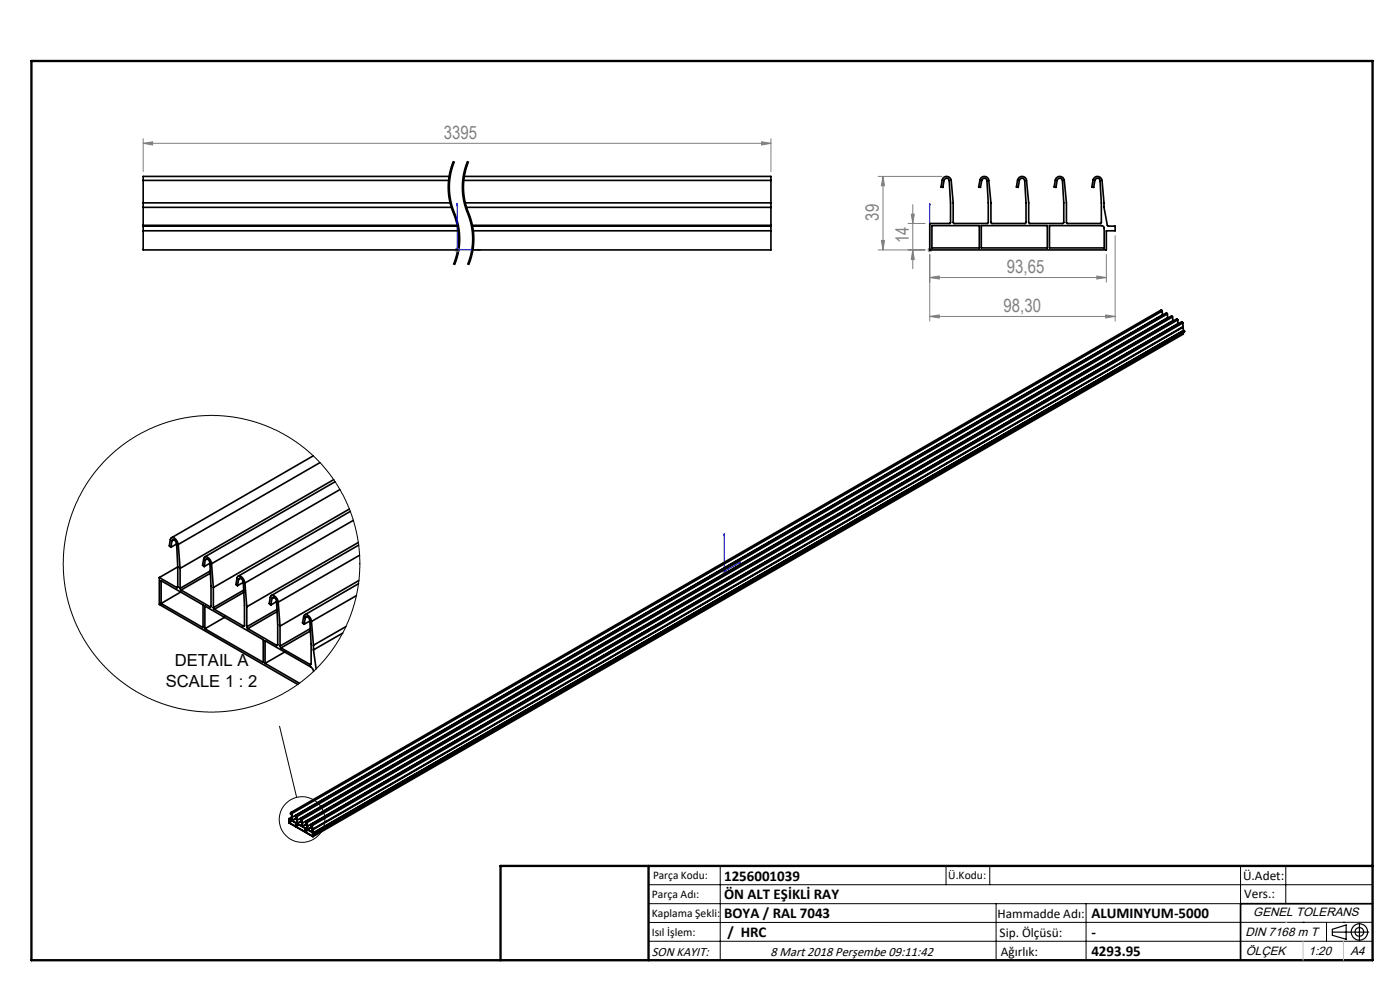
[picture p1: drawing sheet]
<svg xmlns="http://www.w3.org/2000/svg" width="297mm" height="210mm" viewBox="0 0 297 210" stroke-linecap="round" stroke-linejoin="round" font-family="sans-serif">
<path d="M96.3 34.2a14.3 14.3 0 0 0 0 11M99.3 34.2a14.3 14.3 0 0 0 0 11M96.3 45.2a14.3 14.3 0 0 1 0 11M99.3 45.2a14.3 14.3 0 0 1 0 11" fill="none" stroke="#000" stroke-width=".21" stroke-dasharray="6.3 1.3 1.3 1.3" stroke-dashoffset="2.6" stroke-linecap="butt"/>
<g fill="none" stroke="#000" stroke-width=".21">
<path d="M95.3 36.7l-.3 2.7 .1 2.2M95.8 35.2l-.5 1.5M95.8 36.3a14.1 14.1 0 0 0-.2 5.8M95.9 34.7l-.1 .5M96.1 34.2l-.2 .5M96.3 34.2a15 15 0 0 0 .5 12.3 14.2 14.2 0 0 1-.5 9.7M96.5 34.3l-.7 2M98.8 36.3a14.1 14.1 0 0 0-.2 5.8M98.9 34.7l-.6 2-.2 1.6v3.3M99.1 35.3l-.3 1M99.1 34.2l-.2 .5M99.3 34.2a15 15 0 0 0 .5 12.3 14.2 14.2 0 0 1-.5 9.7"/>
<path d="M99.5 34.3l-.4 1M95.1 41.6l.2 1.1M95.3 42.7l.3 1M95.6 42.1l.8 2.8M95.6 43.7l.2 .5M95.8 44.3a15.1 15.1 0 0 1 1.3 8.2M96.3 55.6l-.2 .5M96.4 44.9l.1 .2zM96.5 45.1l.8 2.6 .3 2.7M97 54.7l-.5 1.5M97.1 52.5l-.8 3.1M97.4 53.1l-.4 1.6"/>
<path d="M97.6 50.4l-.2 2.7M98.1 41.6l.5 2.1M98.6 42.1l.5 2M98.6 43.7a16.3 16.3 0 0 1 1.5 8.8M99.1 44.1l1 3.1 .5 3.2M99.3 55.6l-.2 .5M100 54.7l-.5 1.5M100.1 52.5l-.8 3.1M100.4 53.1l-.4 1.6M100.6 50.4l-.2 2.7M59.3 154l3.6 15.1M137.6 187.7h153.6"/>
<path d="M137.6 191.7h153.6M137.6 199.7h153.6M152.8 183.7v20M200.7 183.7v4M210 183.7v4M211.3 191.7v12M230.4 191.7v12M263.2 183.7v20M272.8 183.7v8M276.4 195.6h.1M281.4 195.6v4.1M285 195.6h.1"/>
<path d="M291.2 195.6l-153.6 .1"/>
<circle cx="64.1" cy="173.8" r="4.8"/>
</g>
<g fill="none" stroke="#000" stroke-width=".25">
<path d="M282.6 197.7h7.8M282.6 197.1l3-.9v3l-3-.8zM288.4 195.8v3.8M106.2 203.7h185"/>
<circle cx="288.4" cy="197.7" r="1.74"/>
<circle cx="288.4" cy="197.7" r=".93"/>
</g>
<path d="M97 43.1l.1 .5h-.3zM97 43.1v9.9h4.9M101.4 52.9l.5 .1-.5 .2zM197.2 52.9v.3zM197.2 43.1v.5v-.5M197.2 53h.1M197.2 43.1v9.9M153.6 113.2l.1 .4h-.2zM153.6 113.2v8l3.5-2M156.8 119.3l.3-.1-.3 .3z" fill="none" stroke="#00f" stroke-width=".21"/>
<g fill="none" stroke="#808080" stroke-width=".21">
<path d="M30.4 30.4l2-.3v.7zM30.4 29.4v7M30.4 30.4h133.1M161.6 30.1l1.9 .3-1.9 .4zM163.5 29.4v7M186.3 37.4h13.5M187.3 37.4v15.6M187.3 37.4l.3 2h-.6zM96.5 53h1M96.6 52.7l.7 .7M97 52.5v1M97.3 52.7l-.7 .7"/>
<path d="M186.3 53h10M187 51h.6l-.3 2zM192.7 47.4h3.6M193.3 45.4h.7l-.4 2zM193.6 43.4v13.6M193.6 53l.4 2h-.7zM196.7 53h1M196.9 52.7l.7 .7M197.2 58.9l2-.3v.6zM197.2 52.5v1M197.2 54v14.1M197.2 58.9h37.5"/>
<path d="M197.6 52.7l-.7 .7M232.7 58.6l2 .3-2 .3zM234.7 54v5.9M236.6 50v18.1M197.2 67.1l2-.3v.6zM197.2 67.1h39.4M234.6 66.8l2 .3-2 .3zM153.1 121.2h1M153.3 120.9l.7 .7M153.6 120.7v1M154 120.9l-.7 .7"/>
</g>
<path d="M291.2 191.7h-28v12" fill="none" stroke="#000" stroke-width=".35"/>
<path d="M6.7 12.9h284.5v190.8h-284.5zM137.6 183.7v20M291.2 183.7h-185v20" fill="none" stroke="#000" stroke-width=".5"/>
<path d="M276.4 199.7v4M285 199.7v4" fill="none" stroke="#c0c0c0" stroke-width=".21"/>
<path d="M272.8 195.6h.1" fill="none" stroke="#c0c0c0" stroke-width=".25"/>
<g fill="#00f">
<path d="M101.4 52.9l.5 .1-.5 .2zM97 43.1l.1 .5h-.3z"/>
<path d="M197.2 52.9v.3zM197.2 43.1v.5z"/>
<path d="M156.8 119.3l.3-.1-.3 .3zM153.6 113.2l.1 .4h-.2z"/>
</g>
<g fill="#808080">
<path d="M161.6 30.1l1.9 .3-1.9 .4zM30.4 30.4l2-.3v.7z"/>
<path d="M197.2 58.9l2-.3v.6zM232.7 58.6l2 .3-2 .3zM197.2 67.1l2-.3v.6zM234.6 66.8l2 .3-2 .3z"/>
<path d="M187 51h.6l-.3 2zM187.3 37.4l.3 2h-.6zM193.6 53l.4 2h-.7zM193.3 45.4h.7l-.4 2z"/>
</g>
<g fill="none" stroke="#000" stroke-width=".35">
<path d="M30.4 38.3h64.8M30.4 38.3v9.5M95.4 37.4h-65v.9M98.2 38.3h65.3M98.4 37.4h65.1v.9M163.5 38.3v9.5M200.2 37.6a.98 .98 0 0 1 1.6 .7l.4 4.7v4.2l.2 .2h7.1l.2-.1v-4.3l-.3-4.7a.55 .55 0 0 0-.5-.5 .55 .55 0 0 0-.6 .5l-.3 1.4h-.4l.3-1.5a.94 .94 0 0 1 1-.8 .94 .94 0 0 1 .9 .9l.4 4.7 .1 4.3 7.2 .1 .2-.2a63.5 63.5 0 0 0-.4-9.1l-.4-.3-.6 .3-.3 1.6h-.4l.3-1.5a.97 .97 0 0 1 .9-.8 .97 .97 0 0 1 1 .9l.4 4.7v4.3l.2 .1h7.1l.2-.2a63.5 63.5 0 0 0-.4-9.1l-.5-.3-.5 .3-.3 1.6h-.4l.3-1.5a.97 .97 0 0 1 1-.8 .97 .97 0 0 1 .9 .9l.4 4.7v4.3l.2 .1h7.1l.1-.1v-4.3l-.2-4.7a.55 .55 0 0 0-.6-.5 .55 .55 0 0 0-.5 .5l-.3 1.4h-.4l.3-1.5a.97 .97 0 0 1 1-.8 .97 .97 0 0 1 .9 .9l.4 5.7 .7 3.8 .2 .2h1.5v1h-1.9v4h-37.5v-5.6h4.3l.1-.1v-4.3l-.2-4.7a.55 .55 0 0 0-.5-.5 .55 .55 0 0 0-.6 .5l-.3 1.4h-.4l.3-1.5zM30.4 47.8v.2M30.4 48h66.7M30.4 49h66.9M30.4 47.8h66.7M30.4 44h65.4"/>
<path d="M30.4 48v5h66.8M30.4 43h65.2M98.6 43h64.9M98.8 44h64.7M100.1 47.8h63.4M100.1 48h63.4M100.3 49h63.2M163.5 47.8v.2M163.5 48v5h-63.3M197.7 47.9h10.1v4.7h-10.1zM208.2 47.9h14v4.7h-14zM222.6 47.9h11a.6 .6 0 0 1 .6 .6v4.1h-11.6z"/>
<path d="M246.6 66l-.3-.3-184.6 106.7M246.6 66l-184.7 106.6M246.6 66v.8M246.6 66.8l-184.6 106.5M246.6 66.8h.1M247.6 66.6l-.2-.2-184.6 106.6M247.6 66.6l-184.6 106.6M247.6 66.6l.1 .8M247.7 67.4l-184.7 106.6M247.7 67.4v.1M248.7 67.2l-.2-.2-184.6 106.6M248.7 67.2l-184.6 106.6"/>
<path d="M248.7 67.2l.1 .8M248.8 68l-184.7 106.6M248.8 68v.1M249.8 67.9l-.1-.3-184.8 106.7M249.8 67.9l-184.6 106.6M249.8 67.9l.1 .7M249.9 68.6l-184.7 106.7M249.9 68.6v.1M250.9 68.5l-.2-.2-184.7 106.6M250.9 68.5l-184.6 106.6M250.9 68.5l.1 .8M251 69.3l-184.7 106.6"/>
<path d="M251 69.3v.1M251 69.4l-184.7 106.6M251 69.4l.1 .7M251 70.5v.4l-184.6 106.6M251.1 70.1h.1M251.1 70.1l-184.7 106.6M251.1 70.1l-184.6 106.6M251.1 70.1l.2 .1M251.3 70.2l-184.7 106.6M251.3 70.2v.2l-184.7 106.6M66.5 96.7l-30.1 17.4M67.9 98.1l-30.1 17.4"/>
<path d="M36.5 114.7l.2-.2h.3l.5 .8 .2 5v4.2M36.5 114.7l-.2 1.4M36.9 114.5l-.4 .2M37.5 115.4l-1.2 .7M37.8 115.5l-.1-.4a1.05 1.05 0 0 0-1.5-.9l-.3 1.6 .4 .3M37.8 115.5l.4 5.1M43.5 118.8l.2-.2h.4l.4 .8 .3 4.9v4.3M43.5 118.8l-.2 1.4M44 118.6l-.5 .2M44.5 119.5l-1.2 .7M44.9 119.6a1.51 1.51 0 0 0-1.4-1.5l-.2 .2-.3 1.6 .3 .3M44.9 119.6l.4 5"/>
<path d="M70.8 101.7l-32.6 18.9M71.1 102.2l-27.7 15.9M72.1 103.8l-27.2 15.8M74.1 108l-28.8 16.6M74.3 108.5l-23.8 13.7M75 110.4l-23 13.3M76 115.1l-23.6 13.6M76.1 115.6l-18.5 10.7M76.3 117.8l-17.3 9.9M33.8 122.5l3.7 2.1M33.8 122.5v5.7l29.4 17M34.2 123.2l8.9 5.1v4.8l-8.9-5.1z"/>
<path d="M37.7 124.5l-.2 .1M37.7 120.3l-3.9 2.2M38.2 124.8l.2 .4M38.2 120.6v4.2M38.3 125.6l-4.1 2.4M38.4 125.2l6.2 3.5M43.5 128.5l12.3 7.2v4.8l-12.3-7.1zM44.6 121.6l-6.2 3.6M44.6 121.1l-6.4 3.7M44.8 128.6l-.2 .1M45.3 128.9l.2 .3M45.3 124.6v4.3"/>
<path d="M45.5 129.2l6.1 3.6M47.7 130.9l-4.2 2.5M50.6 122.9l.2-.2h.3l.5 .8M50.6 122.9l-.2 1.3M51 122.7l-.4 .2M51.6 123.5l.3 4.9v4.3M51.6 123.5l-1.2 .7M51.7 125.2l-6.4 3.7M51.7 125.7l-6.2 3.5M51.9 132.7l-.3 .1M52 123.7l-.1-.4a1.05 1.05 0 0 0-1.5-1l-.3 1.7 .3 .2M52 123.7l.4 5"/>
<path d="M52.4 133l.2 .3M52.4 128.7v4.3M52.6 133.3l6.1 3.6M57.7 127l.2-.3 .3 .1 .5 .8M57.7 127l-.2 1.3M58.1 126.7l-.4 .3M58.7 127.6l.2 4.9v4.3M58.7 127.6l-1.2 .7M58.7 129.3l-6.3 3.7M58.8 129.7l-6.2 3.6M58.9 136.8l-.2 .1M59 127.7a1.5 1.5 0 0 0-1.4-1.4l-.3 .4-.2 1.3 .4 .3"/>
<path d="M59 127.7l.4 5.1M59.4 137l.2 .4M59.4 132.8v4.2M59.6 137.4l6.2 3.6M60.4 138.3l-4.2 2.4M64.8 131l.1-.2 .4 .1 .4 .8 .3 4.9v4.3M64.8 131l-.3 1.4M65.2 130.8l-.4 .2M65.8 131.7l-1.3 .7M65.8 133.3l-6.4 3.7M65.9 133.8l-6.3 3.6M66.1 131.8a1.44 1.44 0 0 0-1.4-1.4l-.3 .4-.2 1.3 .3 .3"/>
<path d="M66.1 131.8l.4 5.1M66.5 136.9v1M66.5 137.9l.6 4M72.7 134.3l-6.2 3.6M73.4 132.9l-6.9 4M75.6 126.4l-9.5 5.4M76.1 123.8l-11.4 6.6M76.1 123.1l-16.7 9.7M56.2 140.7v-4.8l9.8 5.6 .5 .9M56.2 140.7l7.3 4.2M66 140.9l-.2 .1M61.3 173.7v.8l5.1 3"/>
<path d="M61.3 173.8l1.4 .7v.8l-1.4-.8zM61.6 172.6l.1 .1M61.8 172.4v.2M61.8 172.6l.1 .7M61.8 172.6l-.1 .1M61.9 173.3v.7l-.6-.3M61.9 173.3l-.6 .4M61.9 172.6l-.2-.2v.3M61.9 172.6l.1 .7M62 174v.1M62 173.3v.7M62 174.1l.9 .5"/>
<path d="M62 174.1l-.7 .4M62.8 173.1h.1l.1 1.5M62.8 173.1v.2M62.8 174.6l1.9 1.1v.7l-1.9-1.1zM62.9 173.1h-.1M62.9 174.6h.1M62.9 173.2l-.1 .1M63 174.6h-.1M63 173.5l-1 .6M63 173.5l-1 .5M63 173.2l-.2-.2v.3M63 173.2v.8"/>
<path d="M63 174.7h.1M63 174v.7M63.1 174.7l.9 .6M63.4 175l-.6 .3M63.9 173.7l.1 .1M63.9 173.7v.2M63.9 173.7h.1M64 173.8l.1 1.4M64 173.8l-.1 .1M64 174.2l-.9 .5M64 174.1l-1 .6M64.1 175.2l-.1 .1"/>
<path d="M64.1 173.8l-.2-.2v.3M64.1 173.8v.8M64.1 175.3h.1M64.1 174.6v.7M64.2 175.3l.9 .6M64.7 175.7l1.6 1v.7l-1.6-.9zM65 174.3l.1 .1M65 174.3l-.1 .2M65 174.3h.1M65.1 174.4l.1 1.5M65.1 174.4l-.2 .1M65.1 174.8l-.9 .5"/>
<path d="M65.1 174.7l-1 .6M65.2 175.9h-.1M65.2 174.5l-.3-.3v.3M65.2 174.5v.8M65.2 175.9l.1 .1M65.2 175.3v.6M65.3 176l.9 .5M65.4 176.1l-.7 .4M66 175l.2 .1M66 175v.2M66.1 174.9l-.1 .1M66.2 176.5h.1"/>
<path d="M66.2 175.1l.1 1.4M66.2 175.1l-.2 .1M66.2 175.4l-.9 .6M66.2 175.3l-1 .6M66.3 175.1l-.3-.2v.3M66.3 175.1v.8M66.3 175.9v.1M66.3 176l.1 .7M66.4 176.7h.1M66.5 176.7l.1 .1M66.6 176.8v.2M66.6 177l-.2-.2v.7"/>
</g>
<circle cx="44.9" cy="119.6" r="31.5" fill="none" stroke="#000" stroke-width=".21"/>
<g font-size="3.9" fill="#808080">
<text x="94.2" y="29.5">3395</text>
<text x="186.5" y="46.8" transform="rotate(-90 186.5 46.8)">39</text>
<text x="192.8" y="51.5" transform="rotate(-90 192.8 51.5)">14</text>
<text x="213.6" y="58">93,65</text>
<text x="212.9" y="66.2">98,30</text>
</g>
<g font-size="3.5">
<text x="37.1" y="141.2">DETAIL A</text>
<text x="35.2" y="145.7">SCALE 1 : 2</text>
</g>
<g font-size="3.2">
<text x="153.6" y="190.8">ÖN ALT EŞİKLİ RAY</text>
<text x="153.6" y="186.8">1256001039</text>
<text x="153.6" y="194.8">BOYA / RAL 7043</text>
<text x="231.5" y="194.8">ALUMINYUM-5000</text>
<text x="154.3" y="198.8">/ HRC</text>
<text x="231.5" y="198.7">-</text>
<text x="231.5" y="202.8">4293.95</text>
</g>
<g font-size="2.8">
<text x="263.7" y="186.7">Ü.Adet:</text>
<text x="263.9" y="190.5">Vers.:</text>
<text x="211.6" y="194.8">Hammadde Adı:</text>
<text x="138.3" y="202.8">SON KAYIT:</text>
<text x="163.4" y="202.8">8 Mart 2018 Perşembe 09:11:42</text>
<text x="212.1" y="198.7">Sip. Ölçüsü:</text>
<text x="212.3" y="202.7">Ağırlık:</text>
</g>
<g font-size="2.6">
<text x="265.9" y="194.4">GENEL TOLERANS</text>
<text x="264.2" y="198.5">DIN 7168 m T</text>
<text x="264.3" y="202.6">ÖLÇEK</text>
<text x="277.6" y="202.6">1:20</text>
<text x="286.5" y="202.6">A4</text>
</g>
<g font-size="2.5">
<text x="138.3" y="190.5">Parça Adı:</text>
<text x="138.5" y="186.5">Parça Kodu:</text>
<text x="201.2" y="186.5">Ü.Kodu:</text>
<text x="138.3" y="194.5">Kaplama Şekli:</text>
<text x="138.3" y="198.6">Isıl İşlem:</text>
</g>
</svg>
